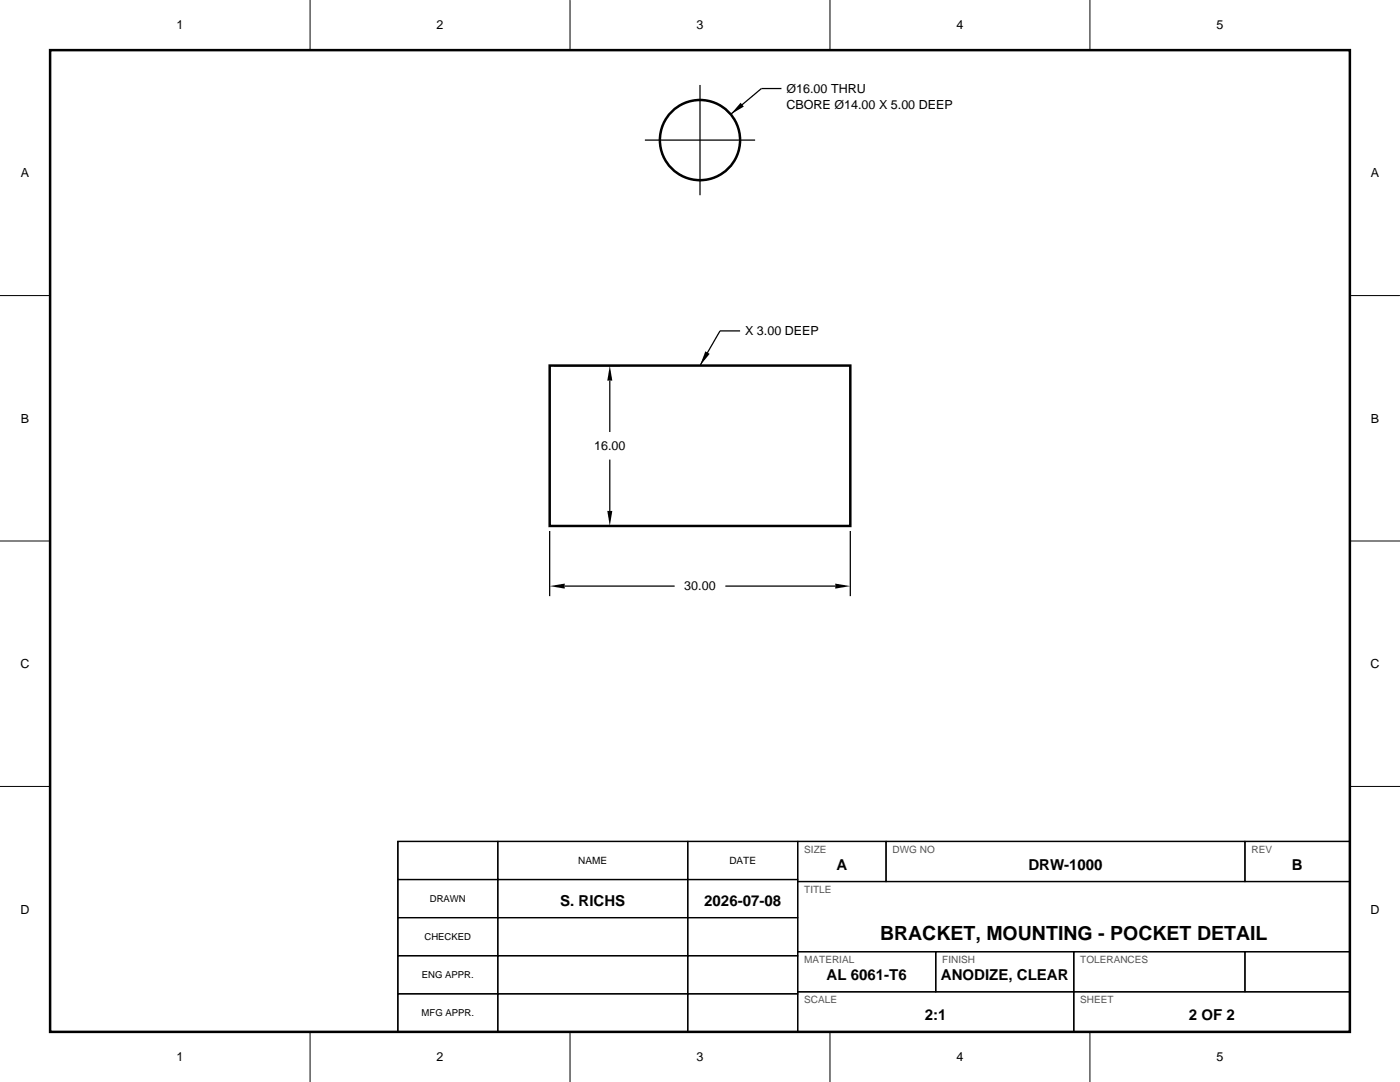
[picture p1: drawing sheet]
<svg xmlns="http://www.w3.org/2000/svg" width="279mm" height="216mm" viewBox="0 0 279 216" stroke-linecap="round" stroke-linejoin="round" font-family="sans-serif">
<g fill="none" stroke="#000" stroke-width=".5">
<path d="M10 10h259.4v195.9h-259.4zM109.7 73h60v32h-60z"/>
<circle cx="139.7" cy="28" r="8"/>
</g>
<g fill="none" stroke="#000" stroke-width=".2">
<path d="M61.9 0v10M113.8 0v10M165.6 0v10M217.5 0v10M0 59h10M269.4 59h10M0 108h10M269.4 108h10M0 156.9h10M269.4 156.9h10M61.9 205.9v10M113.8 205.9v10"/>
<path d="M165.6 205.9v10M217.5 205.9v10"/>
</g>
<g fill="none" stroke="#000" stroke-width=".25">
<path d="M156 17.7h-4l-6.2 5.1M110.7 73h13M121.7 76v10.2M147.7 66h-4l-4 7M121.7 91.7v10.3M109.7 106v13M110.7 105h13M112.7 117h21.9M144.8 117h21.9M169.7 106v13M79.4 167.9h190v38h-190zM79.4 167.9h19.9v7.6h-19.9z"/>
<path d="M79.4 175.5h19.9v7.6h-19.9zM99.3 167.9h38v7.6h-38zM99.3 175.5h38v7.6h-38zM137.3 167.9h21.9v7.6h-21.9zM137.3 175.5h21.9v7.6h-21.9zM159.2 167.9h17.6v8h-17.6zM159.2 175.9h110.2v14h-110.2zM176.8 167.9h71.7v8h-71.7zM248.5 167.9h20.9v8h-20.9zM79.4 183.1h19.9v7.6h-19.9zM79.4 190.7h19.9v7.6h-19.9zM79.4 198.3h19.9v7.6h-19.9z"/>
<path d="M99.3 183.1h38v7.6h-38zM99.3 190.7h38v7.6h-38zM99.3 198.3h38v7.6h-38zM137.3 183.1h21.9v7.6h-21.9zM137.3 190.7h21.9v7.6h-21.9zM137.3 198.3h21.9v7.6h-21.9zM159.2 189.9h27.5v8h-27.5zM159.2 197.9h55.1v8h-55.1zM186.7 189.9h27.6v8h-27.6zM214.3 189.9h34.2v8h-34.2zM214.3 197.9h55.1v8h-55.1zM248.5 189.9h20.9v8h-20.9z"/>
</g>
<path d="M147.8 20.5l.6 .8-2.6 1.5zM121.7 73l.5 3h-1zM140.8 70.1l.8 .5-1.9 2.4zM109.7 117l3-.5v1zM121.2 102h1l-.5 3zM166.7 116.5l3 .5-3 .5z" fill="#000"/>
<path d="M128.7 28h22M139.7 39v-22" fill="none" stroke="#000" stroke-width=".25" stroke-dasharray="24 1.5 3 1.5" stroke-linecap="butt"/>
<text font-size="3.9" x="175.6" y="187.6">BRACKET, MOUNTING - POCKET DETAIL</text>
<g font-size="3">
<text x="166.9" y="173.6">A</text>
<text x="205.2" y="173.6">DRW-1000</text>
<text x="257.8" y="173.6">B</text>
<text x="111.8" y="180.8">S. RICHS</text>
<text x="140.6" y="180.8">2026-07-08</text>
<text x="165" y="195.6">AL 6061-T6</text>
<text x="187.8" y="195.6">ANODIZE, CLEAR</text>
<text x="184.6" y="203.6">2:1</text>
<text x="237.3" y="203.6">2 OF 2</text>
</g>
<g font-size="2.5">
<text x="35.2" y="5.9">1</text>
<text x="87.1" y="5.9">2</text>
<text x="139" y="5.9">3</text>
<text x="190.9" y="5.9">4</text>
<text x="242.8" y="5.9">5</text>
<text x="157" y="18.5">Ø16.00 THRU</text>
<text x="157" y="21.8">CBORE Ø14.00 X 5.00 DEEP</text>
<text x="4.2" y="35.4">A</text>
<text x="273.6" y="35.4">A</text>
<text x="148.7" y="66.9">X 3.00 DEEP</text>
<text x="4.2" y="84.3">B</text>
<text x="118.6" y="89.8">16.00</text>
<text x="273.6" y="84.3">B</text>
<text x="136.6" y="117.8">30.00</text>
<text x="4.1" y="133.3">C</text>
<text x="273.5" y="133.3">C</text>
<text x="4.1" y="182.3">D</text>
<text x="273.5" y="182.3">D</text>
<text x="35.2" y="211.8">1</text>
<text x="87.1" y="211.8">2</text>
<text x="139" y="211.8">3</text>
<text x="190.9" y="211.8">4</text>
<text x="242.8" y="211.8">5</text>
</g>
<g font-size="2">
<text x="115.4" y="172.4">NAME</text>
<text x="145.6" y="172.4">DATE</text>
</g>
<g font-size="2" fill="#555">
<text x="160.5" y="170.2">SIZE</text>
<text x="178.1" y="170.2">DWG NO</text>
<text x="249.8" y="170.2">REV</text>
<text x="160.5" y="178.2">TITLE</text>
<text x="160.5" y="192.2">MATERIAL</text>
<text x="188" y="192.2">FINISH</text>
<text x="215.6" y="192.2">TOLERANCES</text>
<text x="160.5" y="200.2">SCALE</text>
<text x="215.6" y="200.2">SHEET</text>
</g>
<g font-size="1.9">
<text x="85.8" y="180">DRAWN</text>
<text x="84.7" y="187.6">CHECKED</text>
<text x="84.2" y="195.2">ENG APPR.</text>
<text x="84.1" y="202.8">MFG APPR.</text>
</g>
</svg>
